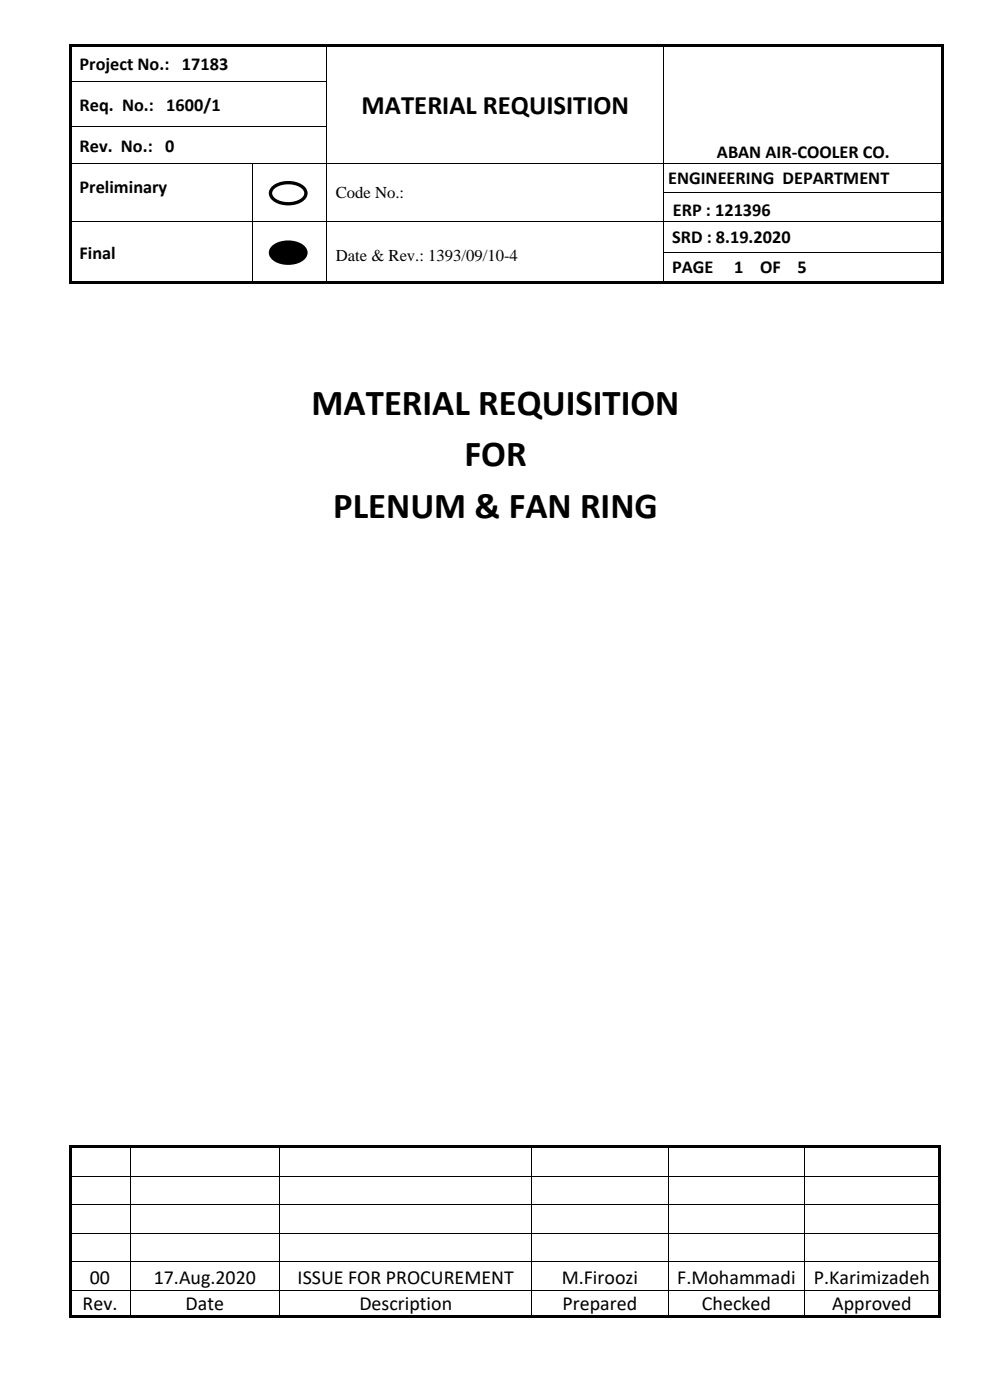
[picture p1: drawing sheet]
<svg xmlns="http://www.w3.org/2000/svg" width="210mm" height="297mm" viewBox="0 0 210 297" stroke-linecap="round" stroke-linejoin="round" font-family="sans-serif">
<g fill="#000">
<path d="M14.7 9.3h.5v.5h-.5z" fill-rule="evenodd"/>
<path d="M14.7 9.3h.5v.5h-.5z" fill-rule="evenodd"/>
<path d="M14.7 9.8h.5v7.4h-.5z" fill-rule="evenodd"/>
<path d="M14.7 17.2h.5v.5h-.5z" fill-rule="evenodd"/>
<path d="M15.2 9.3h54v.5h-54z" fill-rule="evenodd"/>
<path d="M69.2 9.3h.5v.5h-.5z" fill-rule="evenodd"/>
<path d="M69.2 17.2h.1v.5h-.1z" fill-rule="evenodd"/>
<path d="M69.7 9.3h70.9v.5h-70.9z" fill-rule="evenodd"/>
<path d="M140.6 9.3h.6v.5h-.6z" fill-rule="evenodd"/>
<path d="M140.6 17.2h.2v.5h-.2z" fill-rule="evenodd"/>
<path d="M141.2 9.3h58.4v.5h-58.4z" fill-rule="evenodd"/>
<path d="M199.6 9.3h.5v.5h-.5z" fill-rule="evenodd"/>
<path d="M199.6 9.3h.5v.5h-.5z" fill-rule="evenodd"/>
<path d="M199.6 9.8h.5v7.4h-.5z" fill-rule="evenodd"/>
<path d="M199.6 17.2h.5v.5h-.5z" fill-rule="evenodd"/>
<path d="M14.7 17.7h.5v8.9h-.5z" fill-rule="evenodd"/>
<path d="M14.7 26.6h.5v.6h-.5z" fill-rule="evenodd"/>
<path d="M14.7 27.2h.5v7.3h-.5z" fill-rule="evenodd"/>
<path d="M14.7 34.5h.5v.2h-.5z" fill-rule="evenodd"/>
<path d="M53.5 34.5h.2v.2h-.2z" fill-rule="evenodd"/>
<path d="M69.2 26.6h.1v.6h-.1z" fill-rule="evenodd"/>
<path d="M69.2 34.5h.1v.2h-.1z" fill-rule="evenodd"/>
<path d="M140.6 26.6h.2v.6h-.2z" fill-rule="evenodd"/>
<path d="M140.6 34.5h.2v.2h-.2z" fill-rule="evenodd"/>
<path d="M199.6 17.7h.5v8.9h-.5z" fill-rule="evenodd"/>
<path d="M199.6 26.6h.5v.6h-.5z" fill-rule="evenodd"/>
<path d="M199.6 27.2h.5v7.3h-.5z" fill-rule="evenodd"/>
<path d="M199.6 34.5h.5v.2h-.5z" fill-rule="evenodd"/>
<path d="M14.7 34.7h.5v6.1h-.5z" fill-rule="evenodd"/>
<path d="M14.7 40.8h.5v.2h-.5z" fill-rule="evenodd"/>
<path d="M14.7 41h.5v5.8h-.5z" fill-rule="evenodd"/>
<path d="M14.7 46.8h.5v.2h-.5z" fill-rule="evenodd"/>
<path d="M14.7 47h.5v6.4h-.5z" fill-rule="evenodd"/>
<path d="M14.7 53.4h.5v.2h-.5z" fill-rule="evenodd"/>
<path d="M14.7 53.6h.5v6.1h-.5z" fill-rule="evenodd"/>
<path d="M53.5 40.8h.2v.2h-.2z" fill-rule="evenodd"/>
<path d="M53.5 46.8h.2v.2h-.2z" fill-rule="evenodd"/>
<path d="M53.5 53.4h.2v.2h-.2z" fill-rule="evenodd"/>
<path d="M57.7 52.6a5.2 5.2 0 0 1 6.8 0 1.73 1.73 0 0 1-1.1 2.8 5.3 5.3 0 0 1-5.7-.8 1.46 1.46 0 0 1 0-2z" fill-rule="evenodd"/>
<path d="M69.2 40.8h.1v.2h-.1z" fill-rule="evenodd"/>
<path d="M69.2 46.8h.1v.2h-.1z" fill-rule="evenodd"/>
<path d="M69.2 53.4h.1v.2h-.1z" fill-rule="evenodd"/>
<path d="M140.6 40.8h.2v.2h-.2z" fill-rule="evenodd"/>
<path d="M140.6 46.8h.2v.2h-.2z" fill-rule="evenodd"/>
<path d="M140.6 53.4h.2v.2h-.2z" fill-rule="evenodd"/>
<path d="M199.6 34.7h.5v6.1h-.5z" fill-rule="evenodd"/>
<path d="M199.6 40.8h.5v.2h-.5z" fill-rule="evenodd"/>
<path d="M199.6 41h.5v5.8h-.5z" fill-rule="evenodd"/>
<path d="M199.6 46.8h.5v.2h-.5z" fill-rule="evenodd"/>
<path d="M199.6 47h.5v6.4h-.5z" fill-rule="evenodd"/>
<path d="M199.6 53.4h.5v.2h-.5z" fill-rule="evenodd"/>
<path d="M199.6 53.6h.5v6.1h-.5z" fill-rule="evenodd"/>
<path d="M14.7 59.7h.5v.5h-.5z" fill-rule="evenodd"/>
<path d="M14.7 59.7h.5v.5h-.5z" fill-rule="evenodd"/>
<path d="M15.2 59.7h38.3v.5h-38.3z" fill-rule="evenodd"/>
<path d="M53.5 59.7h.5v.5h-.5z" fill-rule="evenodd"/>
<path d="M54 59.7h15.2v.5h-15.2z" fill-rule="evenodd"/>
<path d="M69.2 59.7h.5v.5h-.5z" fill-rule="evenodd"/>
<path d="M69.7 59.7h70.9v.5h-70.9z" fill-rule="evenodd"/>
<path d="M140.6 59.7h.6v.5h-.6z" fill-rule="evenodd"/>
<path d="M141.2 59.7h58.4v.5h-58.4z" fill-rule="evenodd"/>
<path d="M199.6 59.7h.5v.5h-.5z" fill-rule="evenodd"/>
<path d="M199.6 59.7h.5v.5h-.5z" fill-rule="evenodd"/>
</g>
<g fill="none" stroke="#000" stroke-width=".21">
<path d="M15.2 17.3h54M69.3 9.8v7.4M69.3 17.7v8.9M140.7 9.8v7.4M140.7 17.7v8.9M15.2 26.7h54M15.2 34.6h38.3M53.6 34.7v6.1M53.7 34.6h15.5M69.3 27.2v7.3M69.3 34.7v6.1M69.3 34.6h71.3"/>
<path d="M140.7 27.2v7.3M140.7 34.7v6.1M140.8 34.6h58.8M15.2 46.9h38.3M53.6 41v5.8M53.6 47v6.4M53.6 53.6v6.1M53.7 46.9h15.5M69.3 41v5.8M69.3 47v6.4M69.3 53.6v6.1M69.3 46.9h71.3"/>
<path d="M140.7 41v5.8M140.7 47v6.4M140.7 53.6v6.1M140.8 40.9h58.8M140.8 46.9h58.8M140.8 53.5h58.8"/>
</g>
<path d="M57.7 52.6a5.2 5.2 0 0 1 6.8 0 1.73 1.73 0 0 1-1.1 2.8 5.3 5.3 0 0 1-5.7-.8 1.46 1.46 0 0 1 0-2z" fill="none" stroke="#000" stroke-width=".71" stroke-linecap="butt"/>
<path d="M57.7 40a5.2 5.2 0 0 1 6.8 0 1.73 1.73 0 0 1-1.1 2.7 5.3 5.3 0 0 1-5.7-.7 1.46 1.46 0 0 1 0-2z" fill-rule="evenodd" fill="#fff"/>
<path d="M57.7 40a5.2 5.2 0 0 1 6.8 0 1.73 1.73 0 0 1-1.1 2.7 5.3 5.3 0 0 1-5.7-.7 1.46 1.46 0 0 1 0-2z" fill="none" stroke="#000" stroke-width=".71" stroke-linecap="butt"/>
<g fill="#000">
<path d="M14.6 243h.5v.5h-.5z" fill-rule="evenodd"/>
<path d="M14.6 243h.5v.5h-.5z" fill-rule="evenodd"/>
<path d="M14.6 243.5h.5v5.9h-.5z" fill-rule="evenodd"/>
<path d="M14.6 249.4h.5v.2h-.5z" fill-rule="evenodd"/>
<path d="M14.6 249.6h.5v5.9h-.5z" fill-rule="evenodd"/>
<path d="M14.6 255.5h.5v.1h-.5z" fill-rule="evenodd"/>
<path d="M15.1 243h12.4v.5h-12.4z" fill-rule="evenodd"/>
<path d="M27.5 243h.5v.5h-.5z" fill-rule="evenodd"/>
<path d="M27.5 249.4h.2v.2h-.2z" fill-rule="evenodd"/>
<path d="M27.5 255.5h.2v.1h-.2z" fill-rule="evenodd"/>
<path d="M28 243h31.3v.5h-31.3z" fill-rule="evenodd"/>
<path d="M59.3 243h.5v.5h-.5z" fill-rule="evenodd"/>
<path d="M59.3 249.4h.1v.2h-.1z" fill-rule="evenodd"/>
<path d="M59.3 255.5h.1v.1h-.1z" fill-rule="evenodd"/>
<path d="M59.8 243h52.8v.5h-52.8z" fill-rule="evenodd"/>
<path d="M112.6 243h.5v.5h-.5z" fill-rule="evenodd"/>
<path d="M112.6 249.4h.2v.2h-.2z" fill-rule="evenodd"/>
<path d="M112.6 255.5h.2v.1h-.2z" fill-rule="evenodd"/>
<path d="M113.1 243h28.4v.5h-28.4z" fill-rule="evenodd"/>
<path d="M141.5 243h.6v.5h-.6z" fill-rule="evenodd"/>
<path d="M141.5 249.4h.2v.2h-.2z" fill-rule="evenodd"/>
<path d="M141.5 255.5h.2v.1h-.2z" fill-rule="evenodd"/>
<path d="M142.1 243h28.4v.5h-28.4z" fill-rule="evenodd"/>
<path d="M170.5 243h.5v.5h-.5z" fill-rule="evenodd"/>
<path d="M170.5 249.4h.1v.2h-.1z" fill-rule="evenodd"/>
<path d="M170.5 255.5h.1v.1h-.1z" fill-rule="evenodd"/>
<path d="M171 243h27.8v.5h-27.8z" fill-rule="evenodd"/>
<path d="M198.8 243h.5v.5h-.5z" fill-rule="evenodd"/>
<path d="M198.8 243h.5v.5h-.5z" fill-rule="evenodd"/>
<path d="M198.8 243.5h.5v5.9h-.5z" fill-rule="evenodd"/>
<path d="M198.8 249.4h.5v.2h-.5z" fill-rule="evenodd"/>
<path d="M198.8 249.6h.5v5.9h-.5z" fill-rule="evenodd"/>
<path d="M198.8 255.5h.5v.1h-.5z" fill-rule="evenodd"/>
<path d="M14.6 255.6h.5v5.9h-.5z" fill-rule="evenodd"/>
<path d="M14.6 261.5h.5v.2h-.5z" fill-rule="evenodd"/>
<path d="M14.6 261.7h.5v5.8h-.5z" fill-rule="evenodd"/>
<path d="M14.6 267.5h.5v.2h-.5z" fill-rule="evenodd"/>
<path d="M14.6 267.7h.5v5.9h-.5z" fill-rule="evenodd"/>
<path d="M14.6 273.6h.5v.2h-.5z" fill-rule="evenodd"/>
<path d="M14.6 273.8h.5v5.2h-.5z" fill-rule="evenodd"/>
<path d="M14.6 279h.5v.5h-.5z" fill-rule="evenodd"/>
<path d="M14.6 279h.5v.5h-.5z" fill-rule="evenodd"/>
<path d="M15.1 279h12.4v.5h-12.4z" fill-rule="evenodd"/>
<path d="M27.5 261.5h.2v.2h-.2z" fill-rule="evenodd"/>
<path d="M27.5 267.5h.2v.2h-.2z" fill-rule="evenodd"/>
<path d="M27.5 273.6h.2v.2h-.2z" fill-rule="evenodd"/>
<path d="M27.5 279h.5v.5h-.5z" fill-rule="evenodd"/>
<path d="M28 279h31.3v.5h-31.3z" fill-rule="evenodd"/>
<path d="M59.3 261.5h.1v.2h-.1z" fill-rule="evenodd"/>
<path d="M59.3 267.5h.1v.2h-.1z" fill-rule="evenodd"/>
<path d="M59.3 273.6h.1v.2h-.1z" fill-rule="evenodd"/>
<path d="M59.3 279h.5v.5h-.5z" fill-rule="evenodd"/>
<path d="M59.8 279h52.8v.5h-52.8z" fill-rule="evenodd"/>
<path d="M112.6 261.5h.2v.2h-.2z" fill-rule="evenodd"/>
<path d="M112.6 267.5h.2v.2h-.2z" fill-rule="evenodd"/>
<path d="M112.6 273.6h.2v.2h-.2z" fill-rule="evenodd"/>
<path d="M112.6 279h.5v.5h-.5z" fill-rule="evenodd"/>
<path d="M113.1 279h28.4v.5h-28.4z" fill-rule="evenodd"/>
<path d="M141.5 261.5h.2v.2h-.2z" fill-rule="evenodd"/>
<path d="M141.5 267.5h.2v.2h-.2z" fill-rule="evenodd"/>
<path d="M141.5 273.6h.2v.2h-.2z" fill-rule="evenodd"/>
<path d="M141.5 279h.6v.5h-.6z" fill-rule="evenodd"/>
<path d="M142.1 279h28.4v.5h-28.4z" fill-rule="evenodd"/>
<path d="M170.5 261.5h.1v.2h-.1z" fill-rule="evenodd"/>
<path d="M170.5 267.5h.1v.2h-.1z" fill-rule="evenodd"/>
<path d="M170.5 273.6h.1v.2h-.1z" fill-rule="evenodd"/>
<path d="M170.5 279h.5v.5h-.5z" fill-rule="evenodd"/>
<path d="M171 279h27.8v.5h-27.8z" fill-rule="evenodd"/>
<path d="M198.8 255.6h.5v5.9h-.5z" fill-rule="evenodd"/>
<path d="M198.8 261.5h.5v.2h-.5z" fill-rule="evenodd"/>
<path d="M198.8 261.7h.5v5.8h-.5z" fill-rule="evenodd"/>
<path d="M198.8 267.5h.5v.2h-.5z" fill-rule="evenodd"/>
<path d="M198.8 267.7h.5v5.9h-.5z" fill-rule="evenodd"/>
<path d="M198.8 273.6h.5v.2h-.5z" fill-rule="evenodd"/>
<path d="M198.8 273.8h.5v5.2h-.5z" fill-rule="evenodd"/>
<path d="M198.8 279h.5v.5h-.5z" fill-rule="evenodd"/>
<path d="M198.8 279h.5v.5h-.5z" fill-rule="evenodd"/>
</g>
<g fill="none" stroke="#000" stroke-width=".21">
<path d="M15.1 249.5h12.4M15.1 255.5h12.4M27.6 243.5v5.9M27.6 249.6v5.9M27.6 255.6v5.9M27.7 249.5h31.6M27.7 255.5h31.6M59.3 243.5v5.9M59.3 249.6v5.9M59.3 255.6v5.9M59.4 249.5h53.2M59.4 255.5h53.2"/>
<path d="M112.7 243.5v5.9M112.7 249.6v5.9M112.7 255.6v5.9M112.8 249.5h28.7M112.8 255.5h28.7M141.6 243.5v5.9M141.6 249.6v5.9M141.6 255.6v5.9M141.7 249.5h28.8M141.7 255.5h28.8M170.6 243.5v5.9M170.6 249.6v5.9"/>
<path d="M170.6 255.6v5.9M170.6 249.5h28.2M170.6 255.5h28.2M15.1 261.6h12.4M15.1 267.6h12.4M15.1 273.7h12.4M27.6 261.7v5.8M27.6 267.7v5.9M27.6 273.8v5.2M27.7 261.6h31.6M27.7 267.6h31.6M27.7 273.7h31.6"/>
<path d="M59.3 261.7v5.8M59.3 267.7v5.9M59.3 273.8v5.2M59.4 261.6h53.2M59.4 267.6h53.2M59.4 273.7h53.2M112.7 261.7v5.8M112.7 267.7v5.9M112.7 273.8v5.2M112.8 261.6h28.7M112.8 267.6h28.7M112.8 273.7h28.7"/>
<path d="M141.6 261.7v5.8M141.6 267.7v5.9M141.6 273.8v5.2M141.7 261.6h28.8M141.7 267.6h28.8M141.7 273.7h28.8M170.6 261.7v5.8M170.6 267.7v5.9M170.6 273.8v5.2M170.6 261.6h28.2M170.6 267.6h28.2M170.6 273.7h28.2"/>
</g>
<g font-size="7.8">
<text x="66" y="88">MATERIAL REQUISITION</text>
<text x="98.4" y="98.9">FOR</text>
<text x="70.6" y="109.8">PLENUM &amp; FAN RING</text>
</g>
<text font-size="5.7" x="76.7" y="24.2">MATERIAL REQUISITION</text>
<g font-size="4.2">
<text x="19" y="272.5">00</text>
<text x="32.6" y="272.5">17.Aug.2020</text>
<text x="63.1" y="272.5">ISSUE FOR PROCUREMENT</text>
<text x="119" y="272.5">M.Firoozi</text>
<text x="143.5" y="272.5">F.Mohammadi</text>
<text x="172.5" y="272.5">P.Karimizadeh</text>
<text x="17.5" y="277.8">Rev.</text>
<text x="39.3" y="277.8">Date</text>
<text x="76.2" y="277.8">Description</text>
<text x="119.2" y="277.8">Prepared</text>
<text x="148.8" y="277.8">Checked</text>
<text x="176.4" y="277.8">Approved</text>
</g>
<g font-size="3.9">
<text x="16.9" y="14.8">Project No.: 17183</text>
<text x="16.9" y="23.5">Req. No.: 1600/1</text>
<text x="16.9" y="32.2">Rev. No.: 0</text>
<text x="151.9" y="33.5">ABAN AIR-COOLER CO.</text>
<text x="16.9" y="41">Preliminary</text>
<text x="141.6" y="39.1">ENGINEERING DEPARTMENT</text>
<text x="142.6" y="45.8">ERP : 121396</text>
<text x="142.5" y="51.5">SRD : 8.19.2020</text>
<text x="16.9" y="54.8">Final</text>
<text x="142.5" y="58">PAGE</text>
<text x="155.6" y="58">1</text>
<text x="161.1" y="58">OF</text>
<text x="169" y="58">5</text>
</g>
<g font-size="3.5">
<text x="71.2" y="42">Code No.:</text>
<text x="71.2" y="55.3">Date &amp; Rev.: 1393/09/10-4</text>
</g>
</svg>
